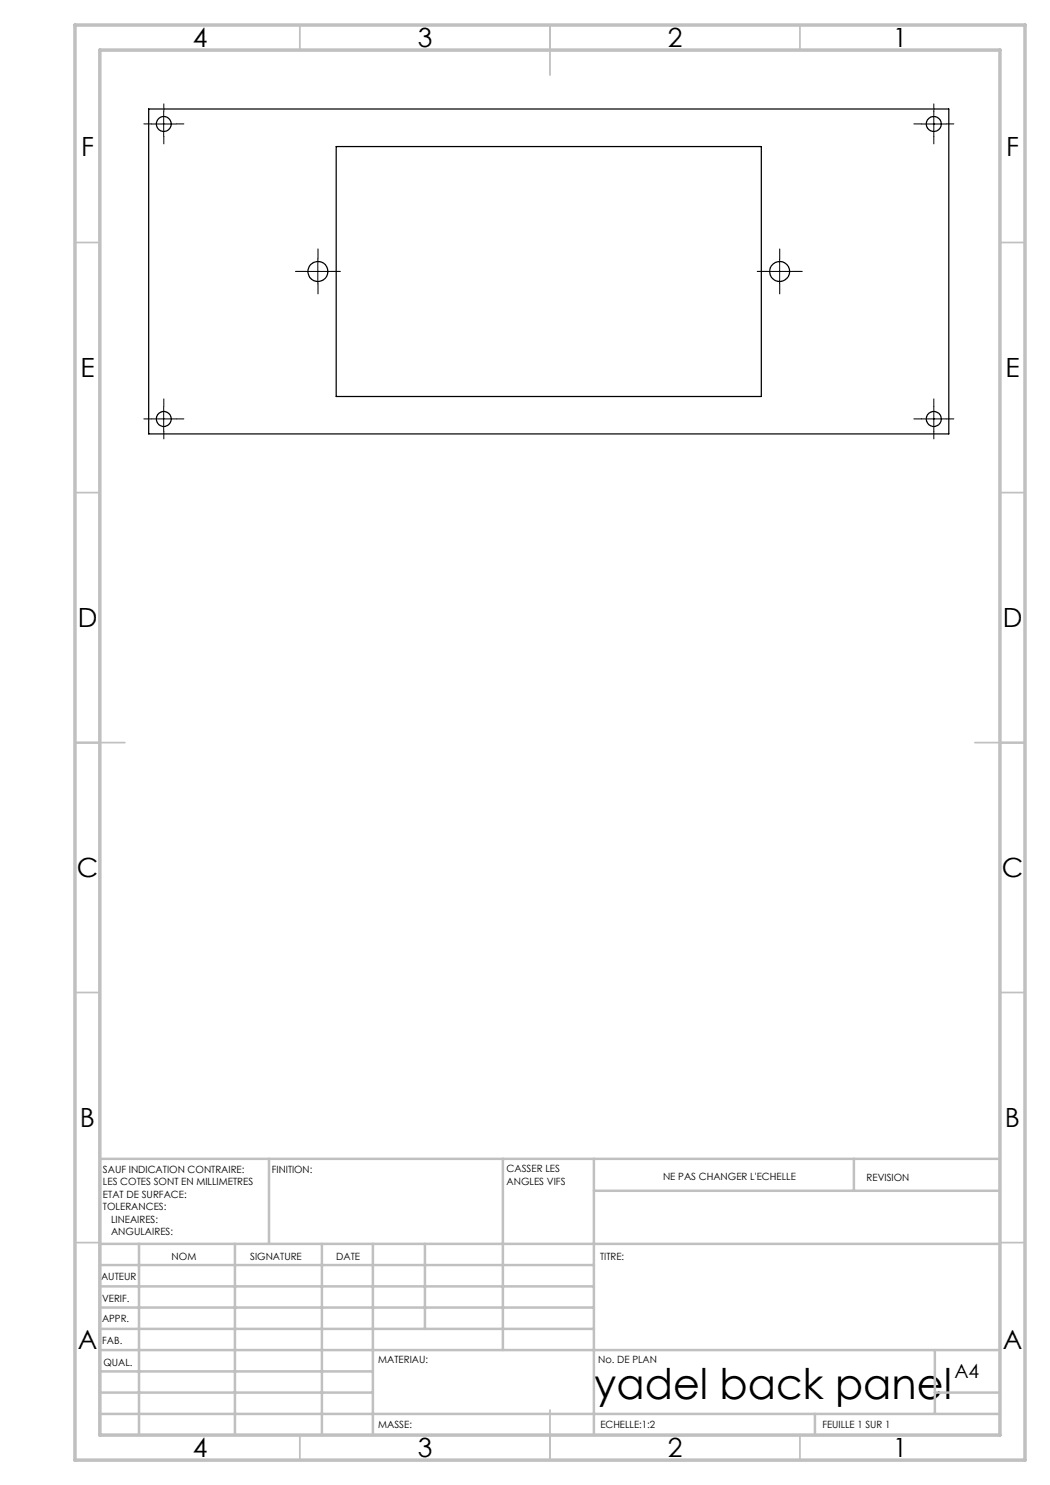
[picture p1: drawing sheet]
<svg xmlns="http://www.w3.org/2000/svg" width="210mm" height="297mm" viewBox="0 0 210 297" stroke-linecap="round" stroke-linejoin="round" font-family="sans-serif">
<g fill="none" stroke="#000" stroke-width=".2" stroke-dasharray="30.5 1.3 1.3 1.3">
<path d="M30.3 24.8h-1.5M32.8 22.3v-1.5M32.8 27.3v1.5M35.3 24.8h1.5M184.3 24.8h-1.5M186.8 22.3v-1.5M186.8 27.3v1.5M189.3 24.8h1.5M61.1 54.3h-2M63.6 51.8v-2M63.6 56.8v2M66.1 54.3h2"/>
<path d="M153.4 54.3h-2M155.9 51.8v-2M155.9 56.8v2M158.4 54.3h2M30.3 83.8h-1.5M32.8 81.3v-1.5M32.8 86.3v1.5M35.3 83.8h1.5M184.3 83.8h-1.5M186.8 81.3v-1.5M186.8 86.3v1.5M189.3 83.8h1.5"/>
</g>
<path d="M30.3 24.8h4.9M32.7 22.3v5M184.3 24.8h5M186.8 22.3v5M61.1 54.3h5M63.6 51.8v5M153.4 54.3h5M155.9 51.8v5M30.3 83.8h4.9M32.7 81.3v5M184.3 83.8h5M186.8 81.3v5" fill="none" stroke="#000" stroke-width=".2"/>
<g fill="none" stroke="#c0c0c0" stroke-width=".35">
<path d="M60 5v5M110 5v10M160 5v5M15 48.5h5M200 48.5h5M15 98.5h5M200 98.5h5M15 148.5h10M195 148.5h10M15 198.5h5M200 198.5h5M15 248.5h5"/>
<path d="M200 248.5h5M60 287v5M110 282v10M160 287v5"/>
</g>
<g fill="none" stroke="#c0c0c0" stroke-width=".5">
<path d="M53.8 231.8v17M100.6 231.8v38.2M118.8 231.8v55.2M118.8 238.2h81.2M170.8 231.8v6.4M200 231.8h-180v55.2M20 248.8h180M20 257.3h98.8M20 253h98.8M27.8 248.8v38.2M47 248.8v38.2M64.4 248.8v38.2"/>
<path d="M74.6 248.8v38.2M85 248.8v17M20 265.8h98.8M20 261.5h98.8M20 278.5h54.6M20 274.3h54.6M20 270h180M187 278.5h13M187 270v12.8M20 282.8h180M163 282.8v4.2"/>
</g>
<path d="M15 5h190v287h-190zM20 10h180v277h-180z" fill="none" stroke="#c0c0c0" stroke-width=".7"/>
<g fill="none" stroke="#000" stroke-width=".25">
<path d="M29.7 21.8h160.1v65h-160.1zM67.2 29.3h85.1v50h-85.1z"/>
<circle cx="32.8" cy="24.8" r="1.5"/>
<circle cx="186.7" cy="24.8" r="1.5"/>
<circle cx="63.6" cy="54.3" r="2"/>
<circle cx="155.9" cy="54.3" r="2"/>
<circle cx="32.8" cy="83.8" r="1.5"/>
<circle cx="186.7" cy="83.8" r="1.5"/>
</g>
<text font-size="8.5" x="118.9" y="279.7">yadel back panel</text>
<g font-size="5.3">
<text x="38.5" y="9.5">4</text>
<text x="83.5" y="9.5">3</text>
<text x="133.6" y="9.5">2</text>
<text x="178.6" y="9.5">1</text>
<text x="16.2" y="31.2">F</text>
<text x="201.2" y="31.2">F</text>
<text x="16.1" y="75.5">E</text>
<text x="201.1" y="75.5">E</text>
<text x="15.5" y="125.5">D</text>
<text x="200.5" y="125.5">D</text>
<text x="15.4" y="175.5">C</text>
<text x="200.4" y="175.5">C</text>
<text x="16" y="225.5">B</text>
<text x="201" y="225.5">B</text>
<text x="15.5" y="269.8">A</text>
<text x="200.5" y="269.8">A</text>
<text x="38.5" y="291.5">4</text>
<text x="83.5" y="291.5">3</text>
<text x="133.6" y="291.5">2</text>
<text x="178.6" y="291.5">1</text>
</g>
<text font-size="3.9" x="190.9" y="275.5">A4</text>
<g font-size="2">
<text x="20.6" y="234.6">SAUF INDICATION CONTRAIRE:</text>
<text x="20.6" y="237.1">LES COTES SONT EN MILLIMETRES</text>
<text x="20.6" y="239.6">ETAT DE SURFACE:</text>
<text x="54.4" y="234.6">FINITION:</text>
<text x="101.3" y="234.5">CASSER LES</text>
<text x="101.3" y="237">ANGLES VIFS</text>
<text x="132.6" y="236">NE PAS CHANGER L'ECHELLE</text>
<text x="173.3" y="236.2">REVISION</text>
<text x="20.6" y="242.1">TOLERANCES:</text>
<text x="22.2" y="244.6">LINEAIRES:</text>
<text x="22.2" y="247.1">ANGULAIRES:</text>
<text x="34.3" y="252">NOM</text>
<text x="50" y="251.9">SIGNATURE</text>
<text x="67.2" y="251.9">DATE</text>
<text x="120" y="251.9">TITRE:</text>
<text x="20.2" y="256.1">AUTEUR</text>
<text x="20.4" y="260.3">VERIF.</text>
<text x="20.4" y="264.4">APPR.</text>
<text x="20.5" y="268.8">FAB.</text>
<text x="20.7" y="273.1">QUAL.</text>
<text x="75.7" y="272.5">MATERIAU:</text>
<text x="119.6" y="272.5">No. DE PLAN</text>
<text x="75.6" y="285.5">MASSE:</text>
<text x="120.1" y="285.6">ECHELLE:1:2</text>
<text x="164.5" y="285.6">FEUILLE 1 SUR 1</text>
</g>
</svg>
